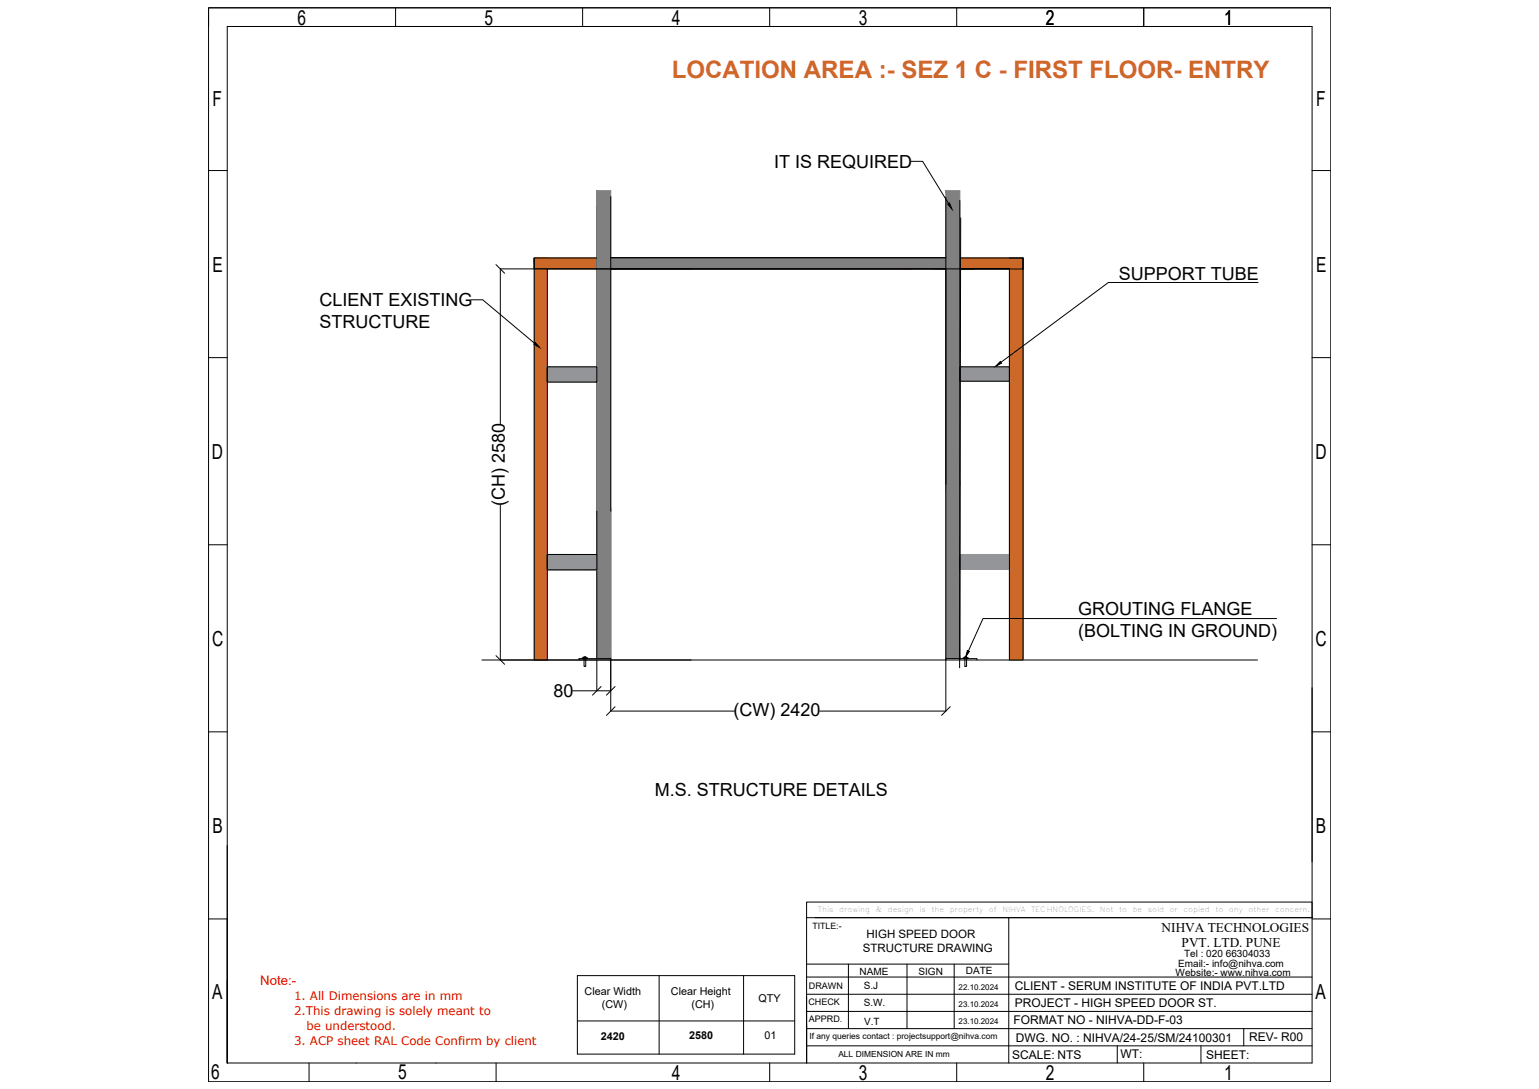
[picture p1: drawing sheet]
<svg xmlns="http://www.w3.org/2000/svg" width="1189mm" height="841mm" viewBox="0 0 1189 841" stroke-linecap="round" stroke-linejoin="round" font-family="sans-serif">
<!-- layer: 0 -->
<g fill="none" stroke="#000" stroke-width=".77">
<path d="M161 6h867v829h-867zM306 6v14M450 6v14M595 6v14M739 6v14M884 6v14M1028 6h-867v14M176 20h838v801h-838zM176 20h838M161 132h15M704 125h9l20 32M1014 132h14"/>
<path d="M461 158v351M472 152v397h95M731 152v397h-98M741 155v355M742 168l-1 348M413 199v311h10v-302M461 199h-48v9h48M472 199h259M742 199h48v9h-48h38v302h10v-311M780 199h10M790 199v9M383 204l7 7"/>
<path d="M741 208h-355v119M752 208h-11M972 218h-116l-83 62M364 232h9l40 33M161 276h15M1014 276h14M423 283h38v12h-38zM741 283v11M742 283h38v11h-38M386 390v120M161 421h15M423 428h38v12h-38z"/>
<path d="M741 428v12M1014 421h14M986 478h-227l-11 25M372 510h599M383 506l7 7M451 508h-1v1h4v-1h-1M451 507l2 1h-1v7h-1v-7h1h-1zM452 509h20v24h-11v-23M453 509h-6v1M731 510v-1h24v1M745 508h2h-1h1v7h-2v-7h1zM745 508h-1v1h4v-1h-1"/>
<path d="M442 533h19M464 530l-6 7M475 530l-7 7M1014 531v135M475 546l-7 6M734 546l-7 6M161 565h15M1014 565h14M176 653v168M623 697h391v12h-391zM161 710h15M623 709v112"/>
<path d="M630 709h149v112M779 709h235M1014 710h14M446 753h168v61h-168zM509 753v61M574 753v61M623 755h391M623 745h156M655 745v49M701 745v49M737 745v49M176 760h.1"/>
<path d="M623 768h391M446 788h168M623 794h391M623 781h391M961 794v14M623 808h391M863 808v13M928 808v13M239 821v14M275 821h.1M337 821h.1M383 821v14"/>
<path d="M595 821v14M739 821v14M884 821v14"/>
</g>
<g fill="#cd6928" stroke="#cd6928" stroke-width=".77">
<path d="M417 199h6z"/>
<path d="M742 199l38 9v-9zM742 199l38 9h-38z"/>
<path d="M461 199l243 9v-9zM461 199l243 9h-243z"/>
<path d="M413 199l48 9v-9zM413 199l48 9h-48z"/>
<path d="M417 199h6zM413 199h10z"/>
<path d="M413 199l10 311v-311zM413 199l10 311h-10z"/>
<path d="M780 199l11 311v-311zM780 199l11 311h-11z"/>
<path d="M413 510h10zM413 510h10z"/>
</g>
<g fill="#808080" stroke="#808080" stroke-width=".77">
<path d="M731 147l10 55v-55zM731 147l10 55h-10z"/>
<path d="M472 199l259 3v-3zM472 199l259 3h-259z"/>
<path d="M731 202l10 6v-6zM731 202l10 6h-10z"/>
<path d="M472 202l259 6v-6zM472 202l259 6h-259z"/>
<path d="M731 208l10 166v-166zM731 208l10 166h-10z"/>
<path d="M461 147l11 248v-248zM461 147l11 248h-11z"/>
<path d="M731 374l10 135v-135zM731 374l10 135h-10z"/>
<path d="M461 395l11 114v-114zM461 395l11 114h-11z"/>
</g>
<g fill="#939598" stroke="#939598" stroke-width=".77">
<path d="M423 428h38z"/>
<path d="M423 428h38v12z"/>
<path d="M742 283l38 11v-11zM742 283l38 11h-38z"/>
<path d="M423 283l38 12v-12zM423 283l38 12h-38z"/>
<path d="M741 428l39 12v-12zM741 428l39 12h-39z"/>
<path d="M423 428v12h38zM423 440h38z"/>
</g>
<path d="M732 158l1-1 2 4zM414 265l3 3-5-2zM773 279l1 1-5 3zM747 502l2 1-3 4z" fill="#000" stroke="#000" stroke-width=".77"/>
<text font-size="18.5" fill="#cd6928" x="519" y="60">LOCATION AREA :- SEZ 1 C - FIRST FLOOR- ENTRY</text>
<g font-size="16">
<text x="230" y="19">6</text>
<text x="374" y="19">5</text>
<text x="519" y="19">4</text>
<text x="663" y="19">3</text>
<text x="808" y="19">2</text>
<text x="946" y="19">1</text>
<text x="164" y="82">F</text>
<text x="1017" y="82">F</text>
<text x="164" y="210">E</text>
<text x="1017" y="210">E</text>
<text x="164" y="354">D</text>
<text x="1016" y="354">D</text>
<text x="164" y="499">C</text>
<text x="1016" y="499">C</text>
<text x="164" y="643">B</text>
<text x="1017" y="643">B</text>
<text x="164" y="771">A</text>
<text x="1016" y="771">A</text>
<text x="163" y="834">6</text>
<text x="307" y="834">5</text>
<text x="519" y="834">4</text>
<text x="663" y="834">3</text>
<text x="808" y="834">2</text>
<text x="946" y="834">1</text>
</g>
<g font-size="13.9">
<text x="598" y="129">IT IS REQUIRED</text>
<text x="864" y="216">SUPPORT TUBE</text>
<text x="247" y="237">CLIENT EXISTING</text>
<text x="247" y="253">STRUCTURE</text>
<text x="390" y="391" transform="rotate(-90 390 391)">(CH) 2580</text>
<text x="833" y="475">GROUTING FLANGE</text>
<text x="833" y="492">(BOLTING IN GROUND)</text>
<text x="428" y="538">80</text>
<text x="567" y="553">(CW) 2420</text>
<text x="506" y="615">M.S. STRUCTURE DETAILS</text>
</g>
<g font-size="10.3">
<text x="897" y="720">NIHVA TECHNOLOGIES</text>
<text x="913" y="731">PVT. LTD. PUNE</text>
</g>
<text font-size="10.2" fill="#f00" x="201" y="760">Note:-</text>
<g font-size="9.3">
<text x="784" y="765">CLIENT - SERUM INSTITUTE OF INDIA PVT.LTD</text>
<text x="784" y="778">PROJECT - HIGH SPEED DOOR ST.</text>
<text x="783" y="791">FORMAT NO - NIHVA-DD-F-03</text>
<text x="785" y="805">DWG. NO. : NIHVA/24-25/SM/24100301</text>
<text x="965" y="804">REV- R00</text>
<text x="782" y="818">SCALE: NTS</text>
<text x="866" y="817">WT:</text>
<text x="932" y="818">SHEET:</text>
</g>
<g font-size="9.1" fill="#f00">
<text x="227" y="772">1. All Dimensions are in mm</text>
<text x="227" y="784">2.This drawing is solely meant to</text>
<text x="237" y="795">be understood.</text>
<text x="227" y="807">3. ACP sheet RAL Code Confirm by client</text>
</g>
<g font-size="8.9">
<text x="669" y="724">HIGH SPEED DOOR</text>
<text x="667" y="735">STRUCTURE DRAWING</text>
</g>
<g font-size="8.3">
<text x="452" y="768">Clear Width</text>
<text x="518" y="768">Clear Height</text>
<text x="586" y="774">QTY</text>
<text x="465" y="778">(CW)</text>
<text x="534" y="778">(CH)</text>
<text x="464" y="803">2420</text>
<text x="532" y="802">2580</text>
<text x="590" y="802">01</text>
</g>
<g font-size="7.7">
<text x="915" y="739">Tel : 020 66304033</text>
<text x="910" y="747">Email:- info@nihva.com</text>
<text x="664" y="753">NAME</text>
<text x="710" y="753">SIGN</text>
<text x="746" y="753">DATE</text>
<text x="908" y="754">Website:- www.nihva.com</text>
<text x="667" y="764">S.J</text>
<text x="667" y="777">S.W.</text>
<text x="667" y="791">V.T</text>
</g>
<g font-size="7">
<text x="625" y="764">DRAWN</text>
<text x="624" y="776">CHECK</text>
<text x="625" y="789">APPRD.</text>
</g>
<text font-size="6.8" x="628" y="717">TITLE:-</text>
<g font-size="6.5">
<text x="625" y="802">If any queries contact : projectsupport@nihva.com</text>
<text x="648" y="817">ALL DIMENSION ARE IN mm</text>
</g>
<g font-size="6.2">
<text x="740" y="764">22.10.2024</text>
<text x="740" y="778">23.10.2024</text>
<text x="740" y="791">23.10.2024</text>
</g>
<g font-size="5.6">
<text x="632" y="704">This</text>
<text x="648" y="704">drawing</text>
<text x="676" y="704">&amp;</text>
<text x="686" y="704">design</text>
<text x="710" y="704">is</text>
<text x="720" y="704">the</text>
<text x="734" y="704">property</text>
<text x="764" y="704">of</text>
<text x="774" y="704">NIHVA</text>
<text x="797" y="704">TECHNOLOGIES.</text>
<text x="850" y="704">Not</text>
<text x="865" y="704">to</text>
<text x="875" y="704">be</text>
<text x="887" y="704">sold</text>
<text x="904" y="704">or</text>
<text x="914" y="704">copied</text>
<text x="939" y="704">to</text>
<text x="949" y="704">any</text>
<text x="964" y="704">other</text>
<text x="985" y="704">concern.</text>
</g>
</svg>
